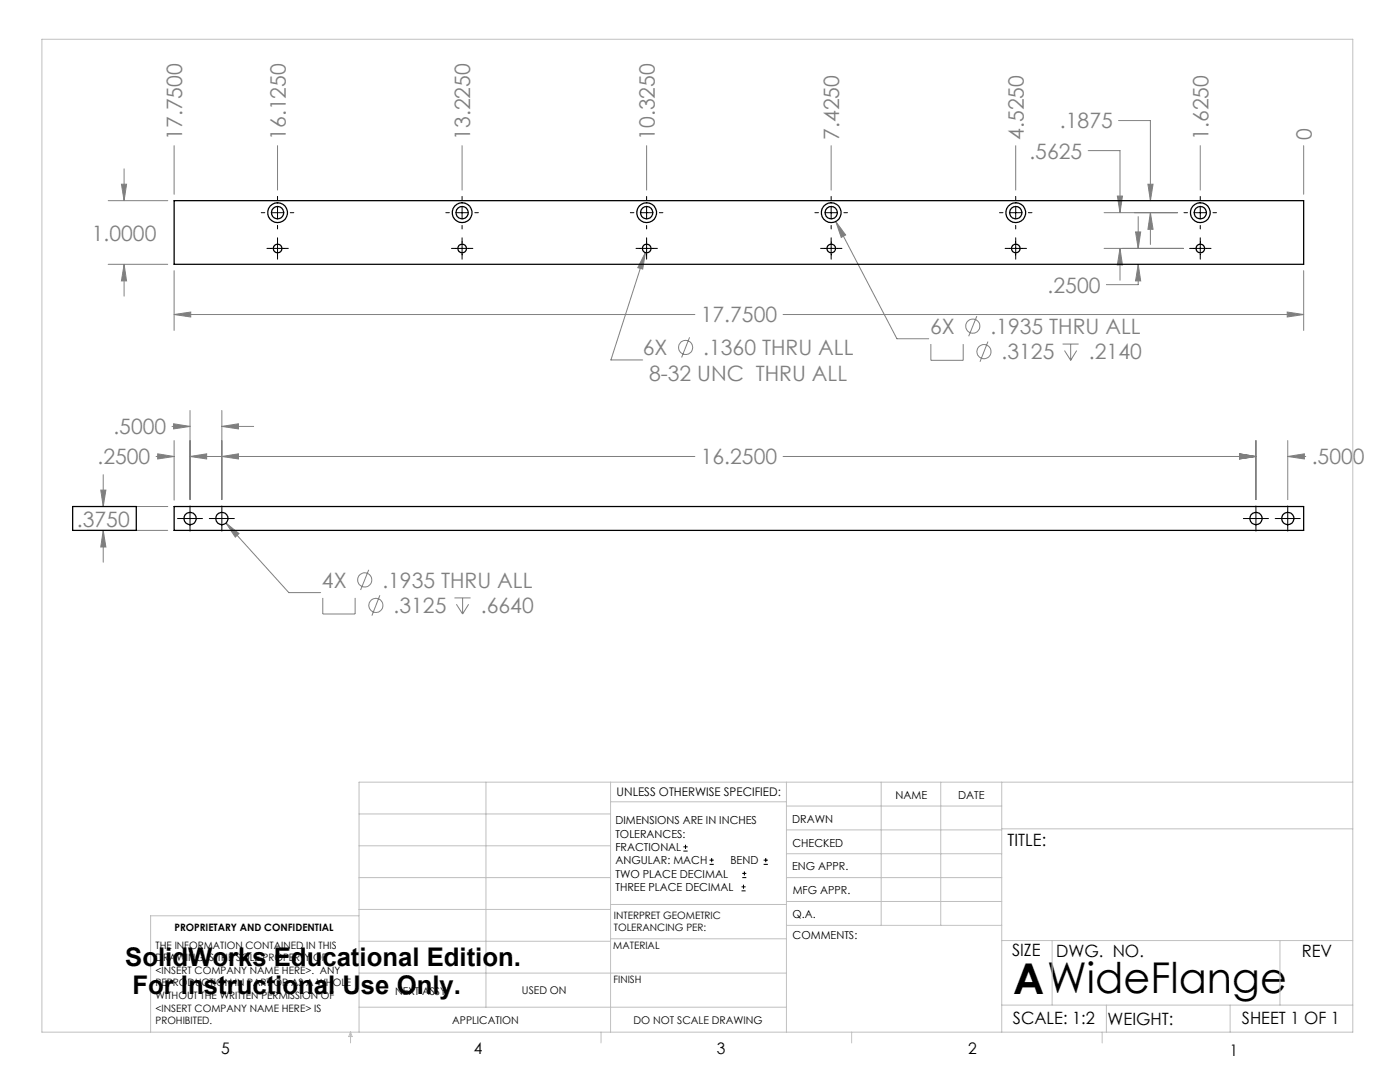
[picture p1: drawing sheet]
<svg xmlns="http://www.w3.org/2000/svg" width="279mm" height="216mm" viewBox="0 0 279 216" stroke-linecap="round" stroke-linejoin="round" font-family="sans-serif">
<g fill="none" stroke="#808080" stroke-width=".2">
<path d="M24.2 36.8h1.1l-.5 3.2zM24.8 33.7v6.3M34.7 29.1v9.7M55.4 29.1v8.8M92.2 29.1v8.8M129 29.1v8.8M165.9 29.1v8.8M202.7 29.1v8.8M217.2 30.1h6.3v12.3M223 39.1h1l-.5 3.3zM223.2 24.1h6.4v15.9M229.1 36.8h1l-.5 3.2z"/>
<path d="M239.5 29.1v8.8M260.2 29.1v9.7M21.6 52.7h11.9M21.6 40h11.9M24.8 52.7v6.4M24.8 52.7l.5 3.4h-1.1zM34.7 54v11.9M128.8 50.4l-.5 3.3-1-.3zM128.8 50.4l-6.9 21.4h6.4M166.8 44.2l12.2 23.4h6.3M166.8 44.2l2 2.7-.9 .5zM220.3 49.6h15.8"/>
<path d="M220.3 42.4h14.7M223.5 49.6v6.3M223.5 49.6l.5 3.3h-1zM226.6 46.3h1l-.4 3.3zM227.2 52.7v4.1h-6.4M227.2 43.2v6.4M227.2 52.7l.4 3.4h-1zM229.6 42.4l.5 3.4h-1zM229.6 42.4v6.4M260.2 54v11.9M34.7 62.8l3.4-.5v1zM34.7 62.8h104"/>
<path d="M137.6 67.3l-1.6 4M156.3 62.8h103.9M185.8 68.7v3.2h6.4v-3.2M194.9 63.1l-1.6 4M197.2 68.2l-1.6 4M212.1 68.7h3.2M212.4 70l1.3 1.9M213.7 68.7v3.2M214.9 70l-1.2 1.9M256.9 62.3l3.3 .5-3.3 .5zM20.1 97.8h1l-.5 3.3zM20.6 94.7v6.4"/>
<path d="M31.2 91.1h3.5M31.5 90.6l3.2 .5-3.2 .5zM34.3 85.1h3.6M34.6 84.6l3.3 .5-3.3 .5zM34.7 87.9v11.9M37.9 91.1l3.3-.5v1zM37.9 81.9v17.8M37.9 91.1h100.8M44.3 85.1l3.3-.5v1zM44.3 91.1l3.3-.5v1zM44.3 81.9v17.8M44.3 85.1h6.3"/>
<path d="M156.3 91.1h94.3M247.4 90.6l3.2 .5-3.2 .5zM250.6 87.9v11.8M257 91.1l3.3-.5v1zM257 91.1h3.6M257 87.9v11.8M17.4 105.8h16.1M17.4 101.1h16.1M20.6 105.8v6.4M20.6 105.8l.5 3.3h-1zM45.1 104.4l2.6 2.1-.7 .7zM45.1 104.4l12.5 13.9h6.4"/>
<path d="M64.4 119.3v3.2h6.5v-3.2M73.6 113.7l-1.6 4M75.8 118.8l-1.6 4M90.7 119.3h3.2M92.3 119.3v3.2M91.1 120.6l1.2 1.9M93.5 120.6l-1.2 1.9"/>
<circle cx="136.8" cy="69.3" r="1.41"/>
<circle cx="194.1" cy="65.1" r="1.41"/>
<circle cx="196.4" cy="70.2" r="1.4"/>
<circle cx="72.8" cy="115.7" r="1.4"/>
<circle cx="75" cy="120.8" r="1.4"/>
</g>
<g fill="none" stroke="#000" stroke-width=".2">
<path d="M55.4 39.2v.7M92.2 39.2v.7M129 39.2v.7M165.9 39.2v.7M202.7 39.2v.7M239.5 39.2v.7M52.1 42.4h.7M53.3 49.6h4.2M54.1 42.4h2.6M55.4 41.2v2.5M55.4 45v.7M55.4 47.4v4.3"/>
<path d="M57.9 42.4h.7M89 42.4h.7M90.1 49.6h4.3M90.9 42.4h2.6M92.2 41.2v2.5M92.2 45v.7M92.2 47.4v4.3M94.8 42.4h.7M125.8 42.4h.7M126.9 49.6h4.3M127.8 42.4h2.5M129 41.2v2.5"/>
<path d="M129 45v.7M129 47.4v4.3M131.6 42.4h.7M162.6 42.4h.7M163.8 49.6h4.2M164.6 42.4h2.5M165.9 41.2v2.5M165.9 45v.7M165.9 47.4v4.3M168.4 42.4h.7M199.5 42.4h.7M200.6 49.6h4.3"/>
<path d="M201.4 42.4h2.6M202.7 41.2v2.5M202.7 45v.7M202.7 47.4v4.3M205.2 42.4h.8M236.3 42.4h.7M237.4 49.6h4.3M238.3 42.4h2.5M239.5 41.2v2.5M239.5 45v.7M239.5 47.4v4.3M242.1 42.4h.7"/>
<path d="M35.4 103.5h5M37.9 101v5M41.8 103.5h5M44.3 101v5M248.1 103.5h5.1M250.6 101v5M254.5 103.5h5M257 101v5M136.4 169.8h.8M136.4 169h.8M136.8 168.6v.8M141.6 172.5h.9"/>
<path d="M141.6 171.6h.9M142 171.2v.8M148 177.8h.8M148 177h.8M148.1 175.1h.8M148.1 174.3h.8M148.4 176.5v.8M148.6 173.9v.8M152.4 172.5h.8M152.4 171.6h.8M152.8 171.2v.8"/>
</g>
<g fill="none" stroke="#c0c0c0" stroke-width=".2">
<path d="M8.4 7.8h261.6v198.2h-261.6zM97 156.1v44.9M121.8 156.1v49.9M121.8 160h35.2M157 156.1v49.9M175.9 156.1v28.5M187.7 156.1v28.5M199.9 156.1v49.9M270 156.1h-198.4v49.9M71.6 175.1h50.2M71.6 168.8h50.2M71.6 162.4h50.2"/>
<path d="M157 170.4h42.9M157 165.6h42.9M157 160.8h42.9M157 175.1h42.9M157 179.9h42.9M199.9 165.4h70.1M71.6 194.2h85.4M71.6 187.8h50.2M71.6 181.5h50.2M71.6 182.7h-41.5v23.3M121.8 187.3h35.2M121.8 180.5h35.2"/>
<path d="M157 184.6h42.9M199.9 187.7h70.1M210 187.7v12.9M255.4 187.7v12.9M70 206v2.1M70 206l.3 .8h-.7zM71.6 201h85.4M119.9 206v2.1M170 206v2.1M199.9 200.6h70.1M220 206v2.1M220.8 200.6v5.4"/>
<path d="M245.5 200.6v5.4"/>
</g>
<path d="M20.6 105.8l.5 3.3h-1zM20.1 97.8h1l-.5 3.3zM31.5 90.6l3.2 .5-3.2 .5zM37.9 91.1l3.3-.5v1zM34.6 84.6l3.3 .5-3.3 .5zM44.3 85.1l3.3-.5v1zM44.3 91.1l3.3-.5v1zM247.4 90.6l3.2 .5-3.2 .5zM247.4 90.6l3.2 .5-3.2 .5zM257 91.1l3.3-.5v1zM45.1 104.4l1.9 2.8 .7-.7zM34.7 62.8l3.4-.5v1zM256.9 62.3l3.3 .5-3.3 .5zM227.2 52.7l.4 3.4h-1zM226.6 46.3h1l-.4 3.3zM223.5 49.6l.5 3.3h-1zM223 39.1h1l-.5 3.3zM24.8 52.7l.5 3.4h-1.1zM24.2 36.8h1.1l-.5 3.2zM166.8 44.2l1.1 3.2 .9-.5zM128.8 50.4l-1.5 3 1 .3zM229.6 42.4l.5 3.4h-1zM229.1 36.8h1l-.5 3.2z" fill="#808080"/>
<g fill="none" stroke="#000" stroke-width=".25">
<path d="M34.7 40h225.5v12.7h-225.5zM14.5 101.1h12.7v4.7h-12.7zM34.7 101.1h225.5v4.7h-225.5z"/>
<circle cx="55.4" cy="42.4" r="1.98"/>
<circle cx="55.4" cy="42.4" r="1.23"/>
<circle cx="55.4" cy="49.6" r=".87"/>
<circle cx="92.2" cy="42.4" r="1.98"/>
<circle cx="92.2" cy="42.4" r="1.23"/>
<circle cx="92.2" cy="49.6" r=".87"/>
<circle cx="129.1" cy="42.4" r="1.98"/>
<circle cx="129.1" cy="42.4" r="1.23"/>
<circle cx="129.1" cy="49.6" r=".87"/>
<circle cx="165.9" cy="42.4" r="1.98"/>
<circle cx="165.9" cy="42.4" r="1.23"/>
<circle cx="165.9" cy="49.6" r=".87"/>
<circle cx="202.7" cy="42.4" r="1.98"/>
<circle cx="202.7" cy="42.4" r="1.23"/>
<circle cx="202.7" cy="49.6" r=".87"/>
<circle cx="239.6" cy="42.4" r="1.98"/>
<circle cx="239.6" cy="42.4" r="1.23"/>
<circle cx="239.6" cy="49.6" r=".87"/>
<circle cx="37.9" cy="103.5" r="1.23"/>
<circle cx="44.3" cy="103.5" r="1.23"/>
<circle cx="250.7" cy="103.5" r="1.23"/>
<circle cx="257" cy="103.5" r="1.23"/>
</g>
<text font-size="8.5" x="202.2" y="198.3">AWideFlange</text>
<g font-size="5.1">
<text x="25" y="192.7">SolidWorks Educational Edition.</text>
<text x="26.4" y="198.3">For Instructional Use Only.</text>
</g>
<g font-size="4.2" fill="#808080">
<text x="36.4" y="27.9" transform="rotate(-90 36.4 27.9)">17.7500</text>
<text x="57" y="27.9" transform="rotate(-90 57 27.9)">16.1250</text>
<text x="93.8" y="27.9" transform="rotate(-90 93.8 27.9)">13.2250</text>
<text x="130.7" y="27.9" transform="rotate(-90 130.7 27.9)">10.3250</text>
<text x="167.5" y="27.9" transform="rotate(-90 167.5 27.9)">7.4250</text>
<text x="204.3" y="27.9" transform="rotate(-90 204.3 27.9)">4.5250</text>
<text x="211.5" y="25.6">.1875</text>
<text x="241.2" y="27.9" transform="rotate(-90 241.2 27.9)">1.6250</text>
<text x="261.8" y="27.9" transform="rotate(-90 261.8 27.9)">0</text>
<text x="205.4" y="31.6">.5625</text>
<text x="18.3" y="48">1.0000</text>
<text x="209.1" y="58.4">.2500</text>
<text x="139.9" y="64.3">17.7500</text>
<text x="128.3" y="70.9">6X</text>
<text x="140.3" y="70.9">.1360 THRU ALL</text>
<text x="185.6" y="66.6">6X</text>
<text x="197.7" y="66.6">.1935 THRU ALL</text>
<text x="199.9" y="71.7">.3125</text>
<text x="217.3" y="71.7">.2140</text>
<text x="129.5" y="76">8-32 UNC THRU ALL</text>
<text x="22.6" y="86.7">.5000</text>
<text x="19.5" y="92.7">.2500</text>
<text x="139.9" y="92.7">16.2500</text>
<text x="261.8" y="92.7">.5000</text>
<text x="15.3" y="105.1">.3750</text>
<text x="64.2" y="117.3">4X</text>
<text x="76.3" y="117.3">.1935 THRU ALL</text>
<text x="78.5" y="122.3">.3125</text>
<text x="96" y="122.3">.6640</text>
</g>
<g font-size="3.4">
<text x="201.1" y="168.8">TITLE:</text>
<text x="202" y="190.8">SIZE</text>
<text x="210.8" y="190.9">DWG. NO.</text>
<text x="259.8" y="191">REV</text>
<text x="202.1" y="204.4">SCALE: 1:2</text>
<text x="221" y="204.5">WEIGHT:</text>
<text x="247.8" y="204.4">SHEET 1 OF 1</text>
</g>
<g font-size="3.2">
<text x="44.2" y="210.4">5</text>
<text x="94.6" y="210.3">4</text>
<text x="143.1" y="210.4">3</text>
<text x="193.2" y="210.3">2</text>
<text x="245.4" y="210.6">1</text>
</g>
<text font-size="2.4" x="123.1" y="158.9">UNLESS OTHERWISE SPECIFIED:</text>
<g font-size="2.2">
<text x="178.7" y="159.4">NAME</text>
<text x="191.2" y="159.4">DATE</text>
<text x="122.8" y="164.5">DIMENSIONS ARE IN INCHES</text>
<text x="122.8" y="167.1">TOLERANCES:</text>
<text x="158.1" y="164.2">DRAWN</text>
<text x="122.8" y="169.8">FRACTIONAL</text>
<text x="122.8" y="172.5">ANGULAR: MACH</text>
<text x="145.8" y="172.5">BEND</text>
<text x="158.1" y="173.7">ENG APPR.</text>
<text x="158.2" y="169.1">CHECKED</text>
<text x="122.8" y="175.1">TWO PLACE DECIMAL</text>
<text x="122.8" y="177.8">THREE PLACE DECIMAL</text>
<text x="158.2" y="178.4">MFG APPR.</text>
<text x="158.2" y="183.2">Q.A.</text>
<text x="158.2" y="187.4">COMMENTS:</text>
</g>
<g font-size="2.1">
<text x="78.8" y="198.5">NEXT ASSY</text>
<text x="104.2" y="198.4">USED ON</text>
<text x="90.2" y="204.3">APPLICATION</text>
<text x="126.4" y="204.3">DO NOT SCALE DRAWING</text>
</g>
<g font-size="2">
<text x="34.8" y="185.7">PROPRIETARY AND CONFIDENTIAL</text>
<text x="122.5" y="183.3">INTERPRET GEOMETRIC</text>
<text x="122.5" y="185.9">TOLERANCING PER:</text>
<text x="31.1" y="189.3">THE INFORMATION CONTAINED IN THIS</text>
<text x="31.1" y="191.8">DRAWING IS THE SOLE PROPERTY OF</text>
<text x="122.4" y="189.4">MATERIAL</text>
<text x="31.1" y="194.3">&lt;INSERT COMPANY NAME HERE&gt;. ANY</text>
<text x="31.1" y="196.8">REPRODUCTION IN PART OR AS A WHOLE</text>
<text x="122.4" y="196.2">FINISH</text>
<text x="31.1" y="199.4">WITHOUT THE WRITTEN PERMISSION OF</text>
<text x="31.1" y="201.9">&lt;INSERT COMPANY NAME HERE&gt; IS</text>
<text x="31.1" y="204.4">PROHIBITED.</text>
</g>
</svg>
